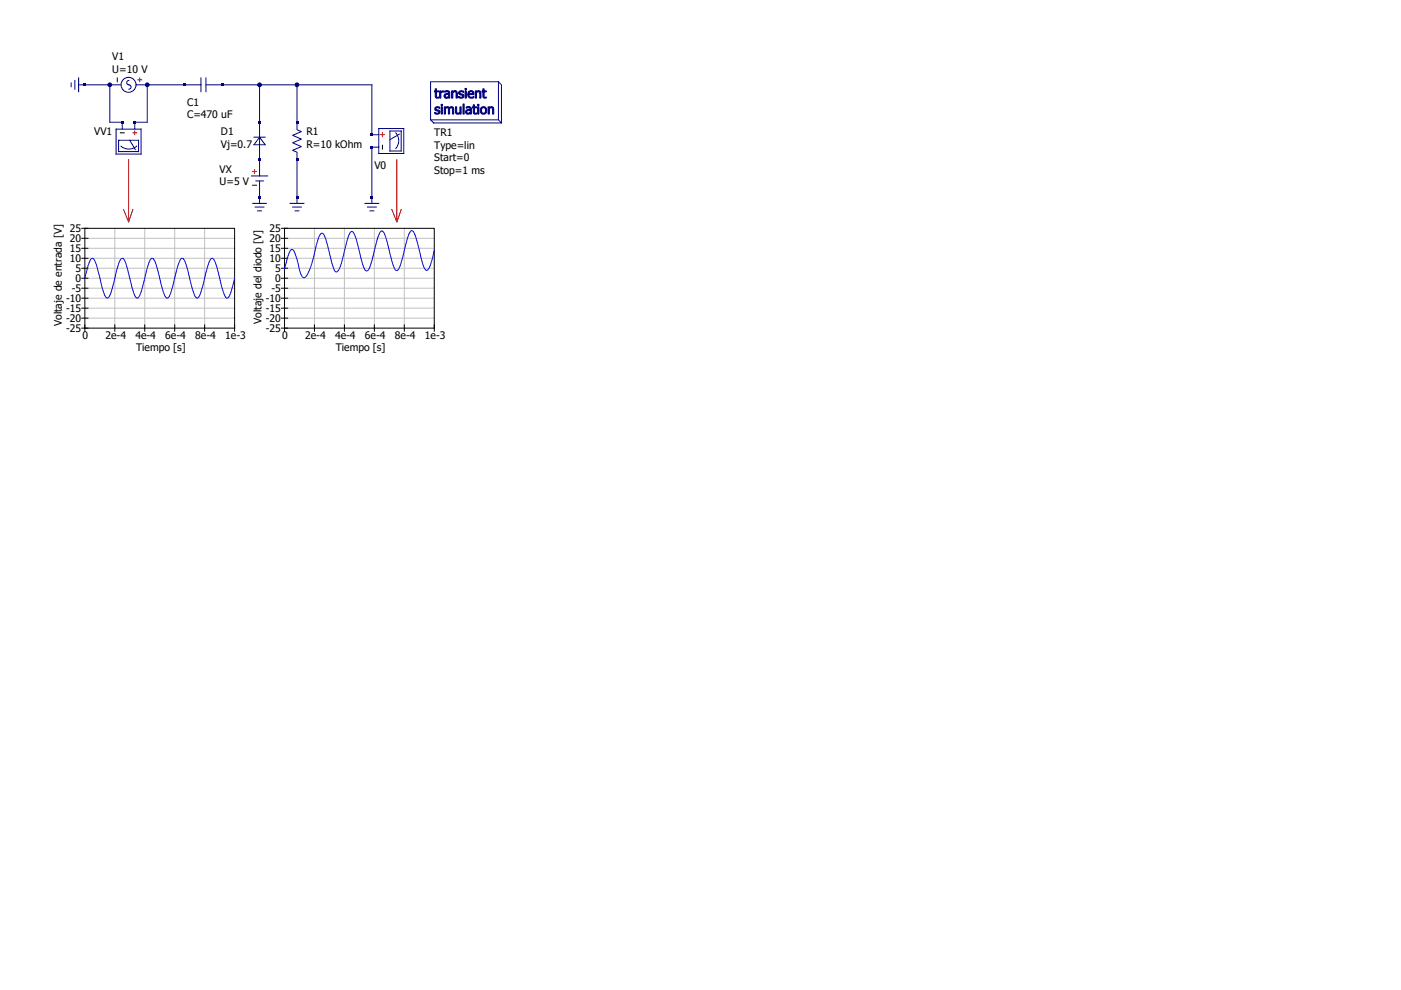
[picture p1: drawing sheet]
<svg xmlns="http://www.w3.org/2000/svg" width="297mm" height="210mm" viewBox="0 0 297 210" stroke-linecap="round" stroke-linejoin="round" font-family="sans-serif">
<g fill="none" stroke="#000080" stroke-width=".21">
<path d="M15.1 17.6v.8M15.9 17.1v1.8M16.7 16.5v3M16.7 18h9M23.3 18v7.9h2.6v1.5M27.3 17.1a.52 .52 0 0 0-.4 .6 .52 .52 0 0 0 .7 .4 .46 .46 0 0 1 .2 .5 .46 .46 0 0 1-.5 .3M28.8 18h13.8M31.2 18v7.9h-2.6v1.5M42.6 16.5v3M43.7 18h11.3v19.3M43.7 16.5v3M55 18h8v9.5l.9 .4-1.9 .8 1.9 .8-1.9 .8 1.9 .8-1.9 .8 1 .4v10.8"/>
<path d="M63 18h15.8v10.6h1.5M91.3 17.3h14.4v8.1h-14.4zM105.7 17.3l.6 .7v8.1M24.6 27.4h5.3v5.3h-5.3zM25.1 29.8h4.3v2.4h-4.3zM25.7 31a2.56 2.56 0 0 0 3.3 0M27.5 29.8l1.2 1.9M53.3 37.3h3.4M53.8 29.1h2.4M54.2 38.4h1.6M55 38.4v4.7M55 29.1l1.2 1.6h-2.4z"/>
<path d="M80.3 27.3h5.3v5.3h-5.3zM80.3 31.2h-1.5v11.9M82.7 27.8h2.4v4.2h-2.4zM83.9 28.2a2.56 2.56 0 0 1 0 3.3M84.7 28.4l-2 1.2M91.3 25.4l.6 .7h14.4M105.7 25.4l.6 .7M53.6 43.1h2.9M54.1 43.9h1.9M54.6 44.7h.8M61.5 43.1h2.9M62 43.9h1.9"/>
<path d="M62.6 44.7h.8M77.4 43.1h2.9M77.9 43.9h1.9M78.4 44.7h.8"/>
<circle cx="27.3" cy="18" r="1.59"/>
</g>
<path d="M29.2 16.9h.8M29.6 16.5v.8M28.2 28.2h.8M28.6 27.8v.8M53.6 36.4h.8M54 36v.8M80.7 28.6h.8M81.1 28.2v.8" fill="none" stroke="#f00" stroke-width=".21"/>
<path d="M24.9 16.5v.8M25.5 28.2h.8M53.6 39.3h.8M81.1 30.8v.8" fill="none" stroke="#000" stroke-width=".21"/>
<g fill="#000080">
<path d="M17.7 17.7h.6v.6h-.6z"/>
<path d="M54.8 41.6h.5v.5h-.5z"/>
<path d="M54.8 25.7h.5v.5h-.5z"/>
<path d="M54.8 33.6h.5v.5h-.5z"/>
<path d="M28.3 25.7h.5v.5h-.5z"/>
<path d="M25.7 25.7h.5v.5h-.5z"/>
<path d="M38.9 17.7h.5v.6h-.5z"/>
<path d="M46.8 17.7h.6v.6h-.6z"/>
<path d="M62.7 33.6h.5v.5h-.5z"/>
<path d="M62.7 25.7h.5v.5h-.5z"/>
<path d="M78.6 28.3h.5v.6h-.5z"/>
<path d="M78.6 31h.5v.5h-.5z"/>
<path d="M62.7 41.6h.5v.5h-.5z"/>
<path d="M78.6 41.6h.5v.5h-.5z"/>
</g>
<circle cx="31.2" cy="18" r=".4" fill="#000080"/>
<circle cx="31.2" cy="18" r=".4" fill="none" stroke="#000080" stroke-width=".21"/>
<circle cx="23.3" cy="18" r=".4" fill="#000080"/>
<circle cx="23.3" cy="18" r=".4" fill="none" stroke="#000080" stroke-width=".21"/>
<circle cx="55" cy="18" r=".4" fill="#000080"/>
<circle cx="55" cy="18" r=".4" fill="none" stroke="#000080" stroke-width=".21"/>
<circle cx="63" cy="18" r=".4" fill="#000080"/>
<circle cx="63" cy="18" r=".4" fill="none" stroke="#000080" stroke-width=".21"/>
<path d="M27.3 33.9v13.2l.9-2.7M84.1 33.9v13.2l1-2.7M26.2 44.4l1.1 2.7M83.1 44.4l1 2.7" fill="none" stroke="#a00" stroke-width=".21"/>
<g fill="none" stroke="#c0c0c0" stroke-width=".21">
<path d="M18 50.5h31.7M18 52.7h31.7M18 54.8h31.7M18 56.9h31.7M18 59h31.7M24.3 48.4v21.2M30.7 48.4v21.2M37 48.4v21.2M43.4 48.4v21.2M60.3 50.5h31.8M60.3 52.7h31.8M60.3 54.8h31.8"/>
<path d="M60.3 56.9h31.8M60.3 59h31.8M66.7 48.4v21.2M73 48.4v21.2M79.4 48.4v21.2M85.7 48.4v21.2M18 61.1h31.7M18 63.2h31.7M18 65.4h31.7M18 67.5h31.7M60.3 61.1h31.8M60.3 63.2h31.8"/>
<path d="M60.3 65.4h31.8M60.3 67.5h31.8"/>
</g>
<g fill="none" stroke="#000" stroke-width=".21">
<path d="M17.3 59h1.3M17.3 56.9h1.3M17.3 54.8h1.3M17.3 52.7h1.3M17.3 50.5h1.3M17.3 48.4h1.3M59.7 59h1.3M59.7 56.9h1.3M59.7 54.8h1.3M59.7 52.7h1.3M59.7 50.5h1.3M59.7 48.4h1.3"/>
<path d="M17.3 69.6h32.4v-21.2h-31.7v21.9M17.3 67.5h1.3M17.3 65.4h1.3M17.3 63.2h1.3M17.3 61.1h1.3M24.3 68.9v1.4M30.7 68.9v1.4M37 68.9v1.4M43.4 68.9v1.4M49.7 68.9v1.4M59.7 69.6h32.4v-21.2h-31.8v21.9M59.7 67.5h1.3"/>
<path d="M59.7 65.4h1.3M59.7 63.2h1.3M59.7 61.1h1.3M66.7 68.9v1.4M73 68.9v1.4M79.4 68.9v1.4M85.7 68.9v1.4M92.1 68.9v1.4"/>
</g>
<path d="M18 59v-.2a10.4 10.4 0 0 1 1.5-4 1.65 1.65 0 0 1 1 1.5l.4 1.7a20.8 20.8 0 0 0 1.6 5.1l.3 .1a3.8 3.8 0 0 0 1.1-2.3l.9-4a3.3 3.3 0 0 1 1.1-2.1 2.7 2.7 0 0 1 1.1 2.1l1.2 4.6a2.86 2.86 0 0 0 .8 1.7 1.68 1.68 0 0 0 1-1.5l.6-2.3a12.7 12.7 0 0 1 1.5-4.6 .89 .89 0 0 1 .9 1l.8 3a13.4 13.4 0 0 0 1.4 4.3l.2 .1a1.77 1.77 0 0 0 .8-1.2l.8-2.8a15 15 0 0 1 1.3-4.3l.3-.1a1.71 1.71 0 0 1 .9 1.4l1.4 5.5 .5 1.2 .3 .3 .3-.1 .3-.4 .9-3a16.1 16.1 0 0 1 1.5-4.8l.2-.1a1.78 1.78 0 0 1 1 1.5l.4 1.6a15.7 15.7 0 0 0 1.7 5.3h.3a9.8 9.8 0 0 0 1.4-4.2M92.1 53.1l-.1 .5a7.9 7.9 0 0 1-1.3 3.7h-.3a7.3 7.3 0 0 1-1.4-3.7l-.2-.9a11.9 11.9 0 0 0-1.3-3.7l-.2-.1-.3 .2a28 28 0 0 0-1.8 6.3l-.7 1.6a.49 .49 0 0 1-.5 .3 .49 .49 0 0 1-.4-.5l-1.2-4.3a8.1 8.1 0 0 0-1.1-3.3l-.3-.2a2.54 2.54 0 0 0-1 1.8l-1.7 6.1a.55 .55 0 0 1-.5 .5 .55 .55 0 0 1-.6-.5l-1.1-3.8a8.6 8.6 0 0 0-1.4-4 1.17 1.17 0 0 0-.9 1.1l-1.4 5.6a3.1 3.1 0 0 1-1.1 1.9l-.2-.1-.3-.5-.7-2.4a21.3 21.3 0 0 0-1.6-5.1l-.3-.1a3.3 3.3 0 0 0-1 2.1l-.6 2.5a15.2 15.2 0 0 1-1.7 4.5l-.6 .3a3.9 3.9 0 0 1-1-2.7l-.9-2.9-.3-.4-.4 .1a11.4 11.4 0 0 0-1.3 4l-.1 .1" fill="none" stroke="#00f" stroke-width=".21"/>
<g font-size="2.8" fill="#000080">
<text x="92.1" y="20.8">transient</text>
<text x="92.1" y="24.2">simulation</text>
</g>
<g font-size="2.2">
<text x="23.8" y="12.8">V1</text>
<text x="23.8" y="15.4">U=10 V</text>
<text x="39.7" y="22.4">C1</text>
<text x="20" y="28.7">VV1</text>
<text x="39.7" y="25.1">C=470 uF</text>
<text x="46.8" y="28.7">D1</text>
<text x="65" y="28.7">R1</text>
<text x="92.1" y="28.9">TR1</text>
<text x="46.8" y="31.3">Vj=0.7</text>
<text x="65" y="31.3">R=10 kOhm</text>
<text x="79.4" y="35.8">V0</text>
<text x="92.1" y="31.6">Type=lin</text>
<text x="92.1" y="34.2">Start=0</text>
<text x="46.6" y="36.6">VX</text>
<text x="46.6" y="39.2">U=5 V</text>
<text x="92.1" y="36.9">Stop=1 ms</text>
<text x="14.8" y="53.4">15</text>
<text x="14.8" y="51.3">20</text>
<text x="14.8" y="49.2">25</text>
<text x="57.1" y="53.4">15</text>
<text x="57.1" y="51.3">20</text>
<text x="57.1" y="49.2">25</text>
<text x="14.8" y="55.6">10</text>
<text x="16" y="59.8">0</text>
<text x="16" y="57.7">5</text>
<text x="57.1" y="55.6">10</text>
<text x="58.3" y="59.8">0</text>
<text x="58.3" y="57.7">5</text>
<text x="14" y="64">-10</text>
<text x="15.2" y="61.9">-5</text>
<text x="56.4" y="64">-10</text>
<text x="57.5" y="61.9">-5</text>
<text x="13.1" y="69.2" transform="rotate(-90 13.1 69.2)">Voltaje de entrada [V]</text>
<text x="14" y="70.4">-25</text>
<text x="14" y="68.3">-20</text>
<text x="14" y="66.1">-15</text>
<text x="17.5" y="72">0</text>
<text x="22.3" y="72">2e-4</text>
<text x="28.7" y="72">4e-4</text>
<text x="35" y="72">6e-4</text>
<text x="41.4" y="72">8e-4</text>
<text x="47.7" y="72">1e-3</text>
<text x="55.4" y="68.7" transform="rotate(-90 55.4 68.7)">Voltaje del diodo [V]</text>
<text x="56.4" y="70.4">-25</text>
<text x="56.4" y="68.3">-20</text>
<text x="56.4" y="66.1">-15</text>
<text x="59.8" y="72">0</text>
<text x="64.7" y="72">2e-4</text>
<text x="71" y="72">4e-4</text>
<text x="77.4" y="72">6e-4</text>
<text x="83.7" y="72">8e-4</text>
<text x="90.1" y="72">1e-3</text>
<text x="28.8" y="74.5">Tiempo [s]</text>
<text x="71.2" y="74.5">Tiempo [s]</text>
</g>
</svg>
